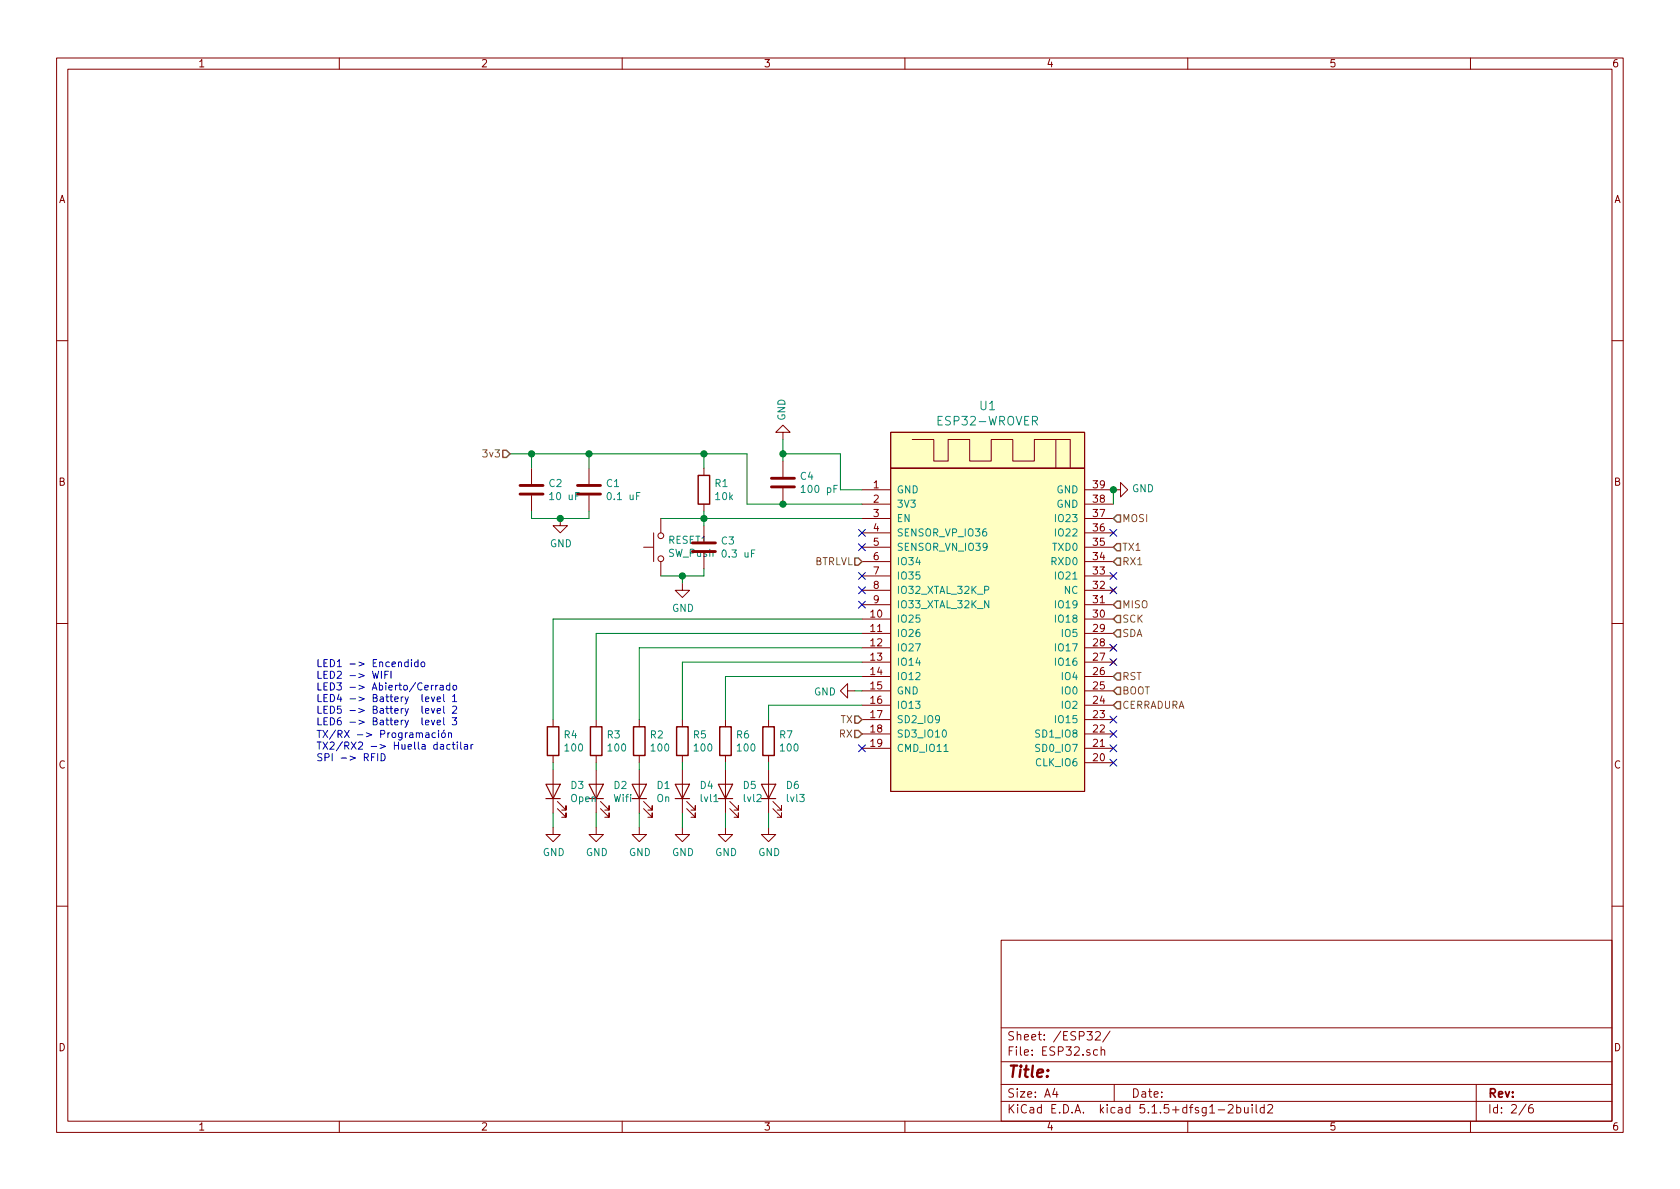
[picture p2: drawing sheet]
EESchema Schematic File Version 4
EELAYER 30 0
EELAYER END
$Descr A4 11693 8268
encoding utf-8
Sheet 2 6
Title ""
Date ""
Rev ""
Comp ""
Comment1 ""
Comment2 ""
Comment3 ""
Comment4 ""
$EndDescr
Text Notes 2200 5300 0    50   ~ 0
TX/RX -> Programación\nTX2/RX2 -> Huella dactilar\nSPI -> RFID\n
Text HLabel 6000 5100 0    50   Input ~ 0
RX
Text HLabel 6000 5000 0    50   Input ~ 0
TX
Wire Wire Line
	3900 3600 3700 3600
Connection ~ 3900 3600
Wire Wire Line
	3700 3600 3700 3550
Wire Wire Line
	4100 3600 3900 3600
$Comp
L power:GND #PWR0101
U 1 1
P 3900 3600
F 0 "#PWR0101" H 3900 3350 50  0001 C CNN
F 1 "GND" H 3905 3427 50  0000 C CNN
F 2 "" H 3900 3600 50  0001 C CNN
F 3 "" H 3900 3600 50  0001 C CNN
	1    3900 3600
	1    0    0    -1  
$EndComp
$Comp
L Device:C C1
U 1 1
P 4100 3400
F 0 "C1" H 4215 3446 50  0000 L CNN
F 1 "0.1 uF" H 4215 3355 50  0000 L CNN
F 2 "Capacitor_THT:CP_Radial_D4.0mm_P2.00mm" H 4138 3250 50  0001 C CNN
F 3 "~" H 4100 3400 50  0001 C CNN
F 4 "C271438" H 4100 3400 50  0001 C CNN "LCSC"
	1    4100 3400
	1    0    0    -1  
$EndComp
$Comp
L Device:C C2
U 1 1
P 3700 3400
F 0 "C2" H 3815 3446 50  0000 L CNN
F 1 "10 uF" H 3815 3355 50  0000 L CNN
F 2 "Capacitor_SMD:C_0603_1608Metric_Pad1.05x0.95mm_HandSolder" H 3738 3250 50  0001 C CNN
F 3 "~" H 3700 3400 50  0001 C CNN
F 4 "C96446" H 3700 3400 50  0001 C CNN "LCSC"
	1    3700 3400
	1    0    0    -1  
$EndComp
$Comp
L power:GND #PWR0102
U 1 1
P 4750 4050
F 0 "#PWR0102" H 4750 3800 50  0001 C CNN
F 1 "GND" H 4755 3877 50  0000 C CNN
F 2 "" H 4750 4050 50  0001 C CNN
F 3 "" H 4750 4050 50  0001 C CNN
	1    4750 4050
	1    0    0    -1  
$EndComp
$Comp
L Device:C C3
U 1 1
P 4900 3800
F 0 "C3" H 5015 3846 50  0000 L CNN
F 1 "0.3 uF" H 5015 3755 50  0000 L CNN
F 2 "Capacitor_THT:CP_Radial_D5.0mm_P2.50mm" H 4938 3650 50  0001 C CNN
F 3 "~" H 4900 3800 50  0001 C CNN
	1    4900 3800
	1    0    0    -1  
$EndComp
$Comp
L Device:R R1
U 1 1
P 4900 3400
F 0 "R1" H 4970 3446 50  0000 L CNN
F 1 "10k" H 4970 3355 50  0000 L CNN
F 2 "Resistor_SMD:R_1206_3216Metric_Pad1.42x1.75mm_HandSolder" V 4830 3400 50  0001 C CNN
F 3 "~" H 4900 3400 50  0001 C CNN
F 4 "C17902" H 4900 3400 50  0001 C CNN "LCSC"
	1    4900 3400
	1    0    0    -1  
$EndComp
$Comp
L power:GND #PWR0103
U 1 1
P 5450 3050
F 0 "#PWR0103" H 5450 2800 50  0001 C CNN
F 1 "GND" V 5455 2922 50  0000 R CNN
F 2 "" H 5450 3050 50  0001 C CNN
F 3 "" H 5450 3050 50  0001 C CNN
	1    5450 3050
	-1   0    0    1   
$EndComp
$Comp
L Switch:SW_Push RESET1
U 1 1
P 4600 3800
F 0 "RESET1" V 4646 3752 50  0000 R CNN
F 1 "SW_Push" V 4555 3752 50  0000 R CNN
F 2 "RC522:boton" H 4600 4000 50  0001 C CNN
F 3 "~" H 4600 4000 50  0001 C CNN
	1    4600 3800
	0    -1   -1   0   
$EndComp
NoConn ~ 6000 3800
NoConn ~ 6000 3700
NoConn ~ 6000 4200
NoConn ~ 6000 4100
Wire Wire Line
	4450 5750 4450 5650
Wire Wire Line
	4450 5350 4450 5300
$Comp
L power:GND #PWR?
U 1 1
P 4450 5750
AR Path="/61995CB3" Ref="#PWR?"  Part="1" 
AR Path="/618FDA94/61995CB3" Ref="#PWR0104"  Part="1" 
F 0 "#PWR0104" H 4450 5500 50  0001 C CNN
F 1 "GND" H 4455 5577 50  0000 C CNN
F 2 "" H 4450 5750 50  0001 C CNN
F 3 "" H 4450 5750 50  0001 C CNN
	1    4450 5750
	1    0    0    -1  
$EndComp
$Comp
L Device:R R?
U 1 1
P 4450 5150
AR Path="/61995CB9" Ref="R?"  Part="1" 
AR Path="/618FDA94/61995CB9" Ref="R2"  Part="1" 
F 0 "R2" H 4520 5196 50  0000 L CNN
F 1 "100" H 4520 5105 50  0000 L CNN
F 2 "Resistor_SMD:R_1206_3216Metric_Pad1.42x1.75mm_HandSolder" V 4380 5150 50  0001 C CNN
F 3 "~" H 4450 5150 50  0001 C CNN
F 4 "C17408" H 4450 5150 50  0001 C CNN "LCSC"
	1    4450 5150
	1    0    0    -1  
$EndComp
Wire Wire Line
	4150 5750 4150 5650
Wire Wire Line
	4150 5350 4150 5300
$Comp
L power:GND #PWR?
U 1 1
P 4150 5750
AR Path="/619B0516" Ref="#PWR?"  Part="1" 
AR Path="/618FDA94/619B0516" Ref="#PWR0105"  Part="1" 
F 0 "#PWR0105" H 4150 5500 50  0001 C CNN
F 1 "GND" H 4155 5577 50  0000 C CNN
F 2 "" H 4150 5750 50  0001 C CNN
F 3 "" H 4150 5750 50  0001 C CNN
	1    4150 5750
	1    0    0    -1  
$EndComp
$Comp
L Device:R R?
U 1 1
P 4150 5150
AR Path="/619B051C" Ref="R?"  Part="1" 
AR Path="/618FDA94/619B051C" Ref="R3"  Part="1" 
F 0 "R3" H 4220 5196 50  0000 L CNN
F 1 "100" H 4220 5105 50  0000 L CNN
F 2 "Resistor_SMD:R_1206_3216Metric_Pad1.42x1.75mm_HandSolder" V 4080 5150 50  0001 C CNN
F 3 "~" H 4150 5150 50  0001 C CNN
F 4 "C17408" H 4150 5150 50  0001 C CNN "LCSC"
	1    4150 5150
	1    0    0    -1  
$EndComp
Wire Wire Line
	3850 5750 3850 5650
Wire Wire Line
	3850 5350 3850 5300
$Comp
L power:GND #PWR?
U 1 1
P 3850 5750
AR Path="/619B18F2" Ref="#PWR?"  Part="1" 
AR Path="/618FDA94/619B18F2" Ref="#PWR0106"  Part="1" 
F 0 "#PWR0106" H 3850 5500 50  0001 C CNN
F 1 "GND" H 3855 5577 50  0000 C CNN
F 2 "" H 3850 5750 50  0001 C CNN
F 3 "" H 3850 5750 50  0001 C CNN
	1    3850 5750
	1    0    0    -1  
$EndComp
$Comp
L Device:R R?
U 1 1
P 3850 5150
AR Path="/619B18F8" Ref="R?"  Part="1" 
AR Path="/618FDA94/619B18F8" Ref="R4"  Part="1" 
F 0 "R4" H 3920 5196 50  0000 L CNN
F 1 "100" H 3920 5105 50  0000 L CNN
F 2 "Resistor_SMD:R_1206_3216Metric_Pad1.42x1.75mm_HandSolder" V 3780 5150 50  0001 C CNN
F 3 "~" H 3850 5150 50  0001 C CNN
F 4 "C17408" H 3850 5150 50  0001 C CNN "LCSC"
	1    3850 5150
	1    0    0    -1  
$EndComp
Wire Wire Line
	7750 3500 7750 3400
$Comp
L esp32-wrover:ESP32-WROVER U1
U 1 1
P 6900 4150
F 0 "U1" H 6875 5487 60  0000 C CNN
F 1 "ESP32-WROVER" H 6875 5381 60  0000 C CNN
F 2 "ESP32-WROVER-I:XCVR_ESP32-WROVER-I" H 7350 3850 60  0001 C CNN
F 3 "" H 7350 3850 60  0001 C CNN
F 4 "C529591" H 6900 4150 50  0001 C CNN "LCSC"
	1    6900 4150
	1    0    0    -1  
$EndComp
NoConn ~ 6000 4000
NoConn ~ 7750 4100
Text Notes 2200 5050 0    50   ~ 0
LED1 -> Encendido\nLED2 -> WIFI\nLED3 -> Abierto/Cerrado\nLED4 -> Battery  level 1\nLED5 -> Battery  level 2\nLED6 -> Battery  level 3
$Comp
L power:GND #PWR0107
U 1 1
P 5950 4800
F 0 "#PWR0107" H 5950 4550 50  0001 C CNN
F 1 "GND" V 5955 4672 50  0000 R CNN
F 2 "" H 5950 4800 50  0001 C CNN
F 3 "" H 5950 4800 50  0001 C CNN
	1    5950 4800
	0    1    1    0   
$EndComp
Wire Wire Line
	5950 4800 6000 4800
Text HLabel 7750 4900 2    50   Input ~ 0
CERRADURA
$Comp
L power:GND #PWR0108
U 1 1
P 7750 3400
F 0 "#PWR0108" H 7750 3150 50  0001 C CNN
F 1 "GND" V 7755 3272 50  0000 R CNN
F 2 "" H 7750 3400 50  0001 C CNN
F 3 "" H 7750 3400 50  0001 C CNN
	1    7750 3400
	0    -1   -1   0   
$EndComp
Connection ~ 7750 3400
Text HLabel 3550 3150 0    50   Input ~ 0
3v3
NoConn ~ 6000 5200
NoConn ~ 7750 5300
NoConn ~ 7750 5200
NoConn ~ 7750 5100
NoConn ~ 7750 5000
NoConn ~ 7750 4600
NoConn ~ 7750 4500
Wire Wire Line
	4100 3550 4100 3600
Wire Wire Line
	3550 3150 3700 3150
Wire Wire Line
	4100 3250 4100 3150
Connection ~ 4100 3150
Wire Wire Line
	3700 3250 3700 3150
Connection ~ 3700 3150
Wire Wire Line
	3700 3150 4100 3150
Wire Wire Line
	5200 3500 5200 3150
Wire Wire Line
	5200 3150 4900 3150
Connection ~ 4900 3150
Text HLabel 7750 4200 2    50   Input ~ 0
MISO
Text HLabel 7750 4300 2    50   Input ~ 0
SCK
Text HLabel 7750 3600 2    50   Input ~ 0
MOSI
NoConn ~ 7750 3700
Text HLabel 7750 4400 2    50   Input ~ 0
SDA
Wire Wire Line
	3850 4300 6000 4300
Wire Wire Line
	4150 4400 6000 4400
Wire Wire Line
	4450 4500 6000 4500
Wire Wire Line
	5050 5750 5050 5650
Wire Wire Line
	5050 5350 5050 5300
$Comp
L power:GND #PWR?
U 1 1
P 5050 5750
AR Path="/61974CAB" Ref="#PWR?"  Part="1" 
AR Path="/618FDA94/61974CAB" Ref="#PWR0111"  Part="1" 
F 0 "#PWR0111" H 5050 5500 50  0001 C CNN
F 1 "GND" H 5055 5577 50  0000 C CNN
F 2 "" H 5050 5750 50  0001 C CNN
F 3 "" H 5050 5750 50  0001 C CNN
	1    5050 5750
	1    0    0    -1  
$EndComp
$Comp
L Device:R R?
U 1 1
P 5050 5150
AR Path="/61974CB1" Ref="R?"  Part="1" 
AR Path="/618FDA94/61974CB1" Ref="R6"  Part="1" 
F 0 "R6" H 5120 5196 50  0000 L CNN
F 1 "100" H 5120 5105 50  0000 L CNN
F 2 "Resistor_SMD:R_1206_3216Metric_Pad1.42x1.75mm_HandSolder" V 4980 5150 50  0001 C CNN
F 3 "~" H 5050 5150 50  0001 C CNN
F 4 "C17408" H 5050 5150 50  0001 C CNN "LCSC"
	1    5050 5150
	1    0    0    -1  
$EndComp
Wire Wire Line
	4750 5750 4750 5650
Wire Wire Line
	4750 5350 4750 5300
$Comp
L power:GND #PWR?
U 1 1
P 4750 5750
AR Path="/61974CBF" Ref="#PWR?"  Part="1" 
AR Path="/618FDA94/61974CBF" Ref="#PWR0112"  Part="1" 
F 0 "#PWR0112" H 4750 5500 50  0001 C CNN
F 1 "GND" H 4755 5577 50  0000 C CNN
F 2 "" H 4750 5750 50  0001 C CNN
F 3 "" H 4750 5750 50  0001 C CNN
	1    4750 5750
	1    0    0    -1  
$EndComp
Wire Wire Line
	4750 4600 6000 4600
Wire Wire Line
	4750 4600 4750 5000
Wire Wire Line
	4450 4500 4450 5000
Wire Wire Line
	4150 4400 4150 5000
Wire Wire Line
	3850 4300 3850 5000
Wire Wire Line
	5350 5750 5350 5650
Wire Wire Line
	5350 5350 5350 5300
$Comp
L power:GND #PWR?
U 1 1
P 5350 5750
AR Path="/619A144B" Ref="#PWR?"  Part="1" 
AR Path="/618FDA94/619A144B" Ref="#PWR0113"  Part="1" 
F 0 "#PWR0113" H 5350 5500 50  0001 C CNN
F 1 "GND" H 5355 5577 50  0000 C CNN
F 2 "" H 5350 5750 50  0001 C CNN
F 3 "" H 5350 5750 50  0001 C CNN
	1    5350 5750
	1    0    0    -1  
$EndComp
$Comp
L Device:R R?
U 1 1
P 5350 5150
AR Path="/619A1451" Ref="R?"  Part="1" 
AR Path="/618FDA94/619A1451" Ref="R7"  Part="1" 
F 0 "R7" H 5420 5196 50  0000 L CNN
F 1 "100" H 5420 5105 50  0000 L CNN
F 2 "Resistor_SMD:R_1206_3216Metric_Pad1.42x1.75mm_HandSolder" V 5280 5150 50  0001 C CNN
F 3 "~" H 5350 5150 50  0001 C CNN
F 4 "C17408" H 5350 5150 50  0001 C CNN "LCSC"
	1    5350 5150
	1    0    0    -1  
$EndComp
Wire Wire Line
	6000 4700 5050 4700
Wire Wire Line
	5050 4700 5050 5000
Wire Wire Line
	5350 5000 5350 4900
Wire Wire Line
	5350 4900 6000 4900
Text HLabel 7750 3900 2    50   Input ~ 0
RX1
Text HLabel 7750 3800 2    50   Input ~ 0
TX1
Text HLabel 6000 3900 0    50   Input ~ 0
BTRLVL
NoConn ~ 7750 4000
Text HLabel 7750 4700 2    50   Input ~ 0
RST
Wire Wire Line
	4900 3150 4900 3250
Wire Wire Line
	4900 3600 4900 3550
Connection ~ 4900 3600
Wire Wire Line
	4900 3600 4600 3600
Text HLabel 7750 4800 2    50   Input ~ 0
BOOT
$Comp
L Device:C C4
U 1 1
P 5450 3350
F 0 "C4" H 5565 3396 50  0000 L CNN
F 1 "100 pF" H 5565 3305 50  0000 L CNN
F 2 "Capacitor_SMD:C_0603_1608Metric_Pad1.05x0.95mm_HandSolder" H 5488 3200 50  0001 C CNN
F 3 "~" H 5450 3350 50  0001 C CNN
F 4 "C44567" H 5450 3350 50  0001 C CNN "LCSC"
	1    5450 3350
	1    0    0    -1  
$EndComp
Wire Wire Line
	5200 3500 5450 3500
Connection ~ 5450 3500
Wire Wire Line
	5450 3500 6000 3500
Wire Wire Line
	5450 3050 5450 3150
Wire Wire Line
	5450 3150 5850 3150
Wire Wire Line
	5850 3150 5850 3400
Wire Wire Line
	5850 3400 6000 3400
Connection ~ 5450 3150
Wire Wire Line
	5450 3150 5450 3200
Wire Wire Line
	4900 3600 6000 3600
$Comp
L Device:R R?
U 1 1
P 4750 5150
AR Path="/61974CC5" Ref="R?"  Part="1" 
AR Path="/618FDA94/61974CC5" Ref="R5"  Part="1" 
F 0 "R5" H 4820 5196 50  0000 L CNN
F 1 "100" H 4820 5105 50  0000 L CNN
F 2 "Resistor_SMD:R_1206_3216Metric_Pad1.42x1.75mm_HandSolder" V 4680 5150 50  0001 C CNN
F 3 "~" H 4750 5150 50  0001 C CNN
F 4 "C17408" H 4750 5150 50  0001 C CNN "LCSC"
	1    4750 5150
	1    0    0    -1  
$EndComp
$Comp
L Device:LED D?
U 1 1
P 5350 5500
AR Path="/619A1457" Ref="D?"  Part="1" 
AR Path="/618FDA94/619A1457" Ref="D6"  Part="1" 
F 0 "D6" V 5389 5383 50  0000 R CNN
F 1 "lvl3" V 5298 5383 50  0000 R CNN
F 2 "LED_SMD:LED_0603_1608Metric_Pad1.05x0.95mm_HandSolder" H 5350 5500 50  0001 C CNN
F 3 "~" H 5350 5500 50  0001 C CNN
F 4 "C118330" V 5350 5500 50  0001 C CNN "LCSC"
	1    5350 5500
	0    -1   -1   0   
$EndComp
$Comp
L Device:LED D?
U 1 1
P 5050 5500
AR Path="/61974CB7" Ref="D?"  Part="1" 
AR Path="/618FDA94/61974CB7" Ref="D5"  Part="1" 
F 0 "D5" V 5089 5383 50  0000 R CNN
F 1 "lvl2" V 4998 5383 50  0000 R CNN
F 2 "LED_SMD:LED_0603_1608Metric_Pad1.05x0.95mm_HandSolder" H 5050 5500 50  0001 C CNN
F 3 "~" H 5050 5500 50  0001 C CNN
F 4 "C138546" V 5050 5500 50  0001 C CNN "LCSC"
	1    5050 5500
	0    -1   -1   0   
$EndComp
$Comp
L Device:LED D?
U 1 1
P 4750 5500
AR Path="/61974CCB" Ref="D?"  Part="1" 
AR Path="/618FDA94/61974CCB" Ref="D4"  Part="1" 
F 0 "D4" V 4789 5383 50  0000 R CNN
F 1 "lvl1" V 4698 5383 50  0000 R CNN
F 2 "LED_SMD:LED_0603_1608Metric_Pad1.05x0.95mm_HandSolder" H 4750 5500 50  0001 C CNN
F 3 "~" H 4750 5500 50  0001 C CNN
F 4 "C375447" V 4750 5500 50  0001 C CNN "LCSC"
	1    4750 5500
	0    -1   -1   0   
$EndComp
$Comp
L Device:LED D?
U 1 1
P 4150 5500
AR Path="/619B0522" Ref="D?"  Part="1" 
AR Path="/618FDA94/619B0522" Ref="D2"  Part="1" 
F 0 "D2" V 4189 5383 50  0000 R CNN
F 1 "Wifi" V 4098 5383 50  0000 R CNN
F 2 "LED_SMD:LED_0603_1608Metric_Pad1.05x0.95mm_HandSolder" H 4150 5500 50  0001 C CNN
F 3 "~" H 4150 5500 50  0001 C CNN
F 4 "C375447" V 4150 5500 50  0001 C CNN "LCSC"
	1    4150 5500
	0    -1   -1   0   
$EndComp
$Comp
L Device:LED D?
U 1 1
P 4450 5500
AR Path="/61995CBF" Ref="D?"  Part="1" 
AR Path="/618FDA94/61995CBF" Ref="D1"  Part="1" 
F 0 "D1" V 4489 5383 50  0000 R CNN
F 1 "On" V 4398 5383 50  0000 R CNN
F 2 "LED_SMD:LED_0603_1608Metric_Pad1.05x0.95mm_HandSolder" H 4450 5500 50  0001 C CNN
F 3 "~" H 4450 5500 50  0001 C CNN
F 4 "C189306" V 4450 5500 50  0001 C CNN "LCSC"
	1    4450 5500
	0    -1   -1   0   
$EndComp
$Comp
L Device:LED D?
U 1 1
P 3850 5500
AR Path="/619B18FE" Ref="D?"  Part="1" 
AR Path="/618FDA94/619B18FE" Ref="D3"  Part="1" 
F 0 "D3" V 3889 5383 50  0000 R CNN
F 1 "Open" V 3798 5383 50  0000 R CNN
F 2 "LED_SMD:LED_0603_1608Metric_Pad1.05x0.95mm_HandSolder" H 3850 5500 50  0001 C CNN
F 3 "~" H 3850 5500 50  0001 C CNN
F 4 "C118330" V 3850 5500 50  0001 C CNN "LCSC"
	1    3850 5500
	0    -1   -1   0   
$EndComp
Wire Wire Line
	4100 3150 4900 3150
Wire Wire Line
	4900 4000 4900 3950
Wire Wire Line
	4600 4000 4750 4000
Wire Wire Line
	4900 3650 4900 3600
Wire Wire Line
	4750 4000 4750 4050
Connection ~ 4750 4000
Wire Wire Line
	4750 4000 4900 4000
$EndSCHEMATC
